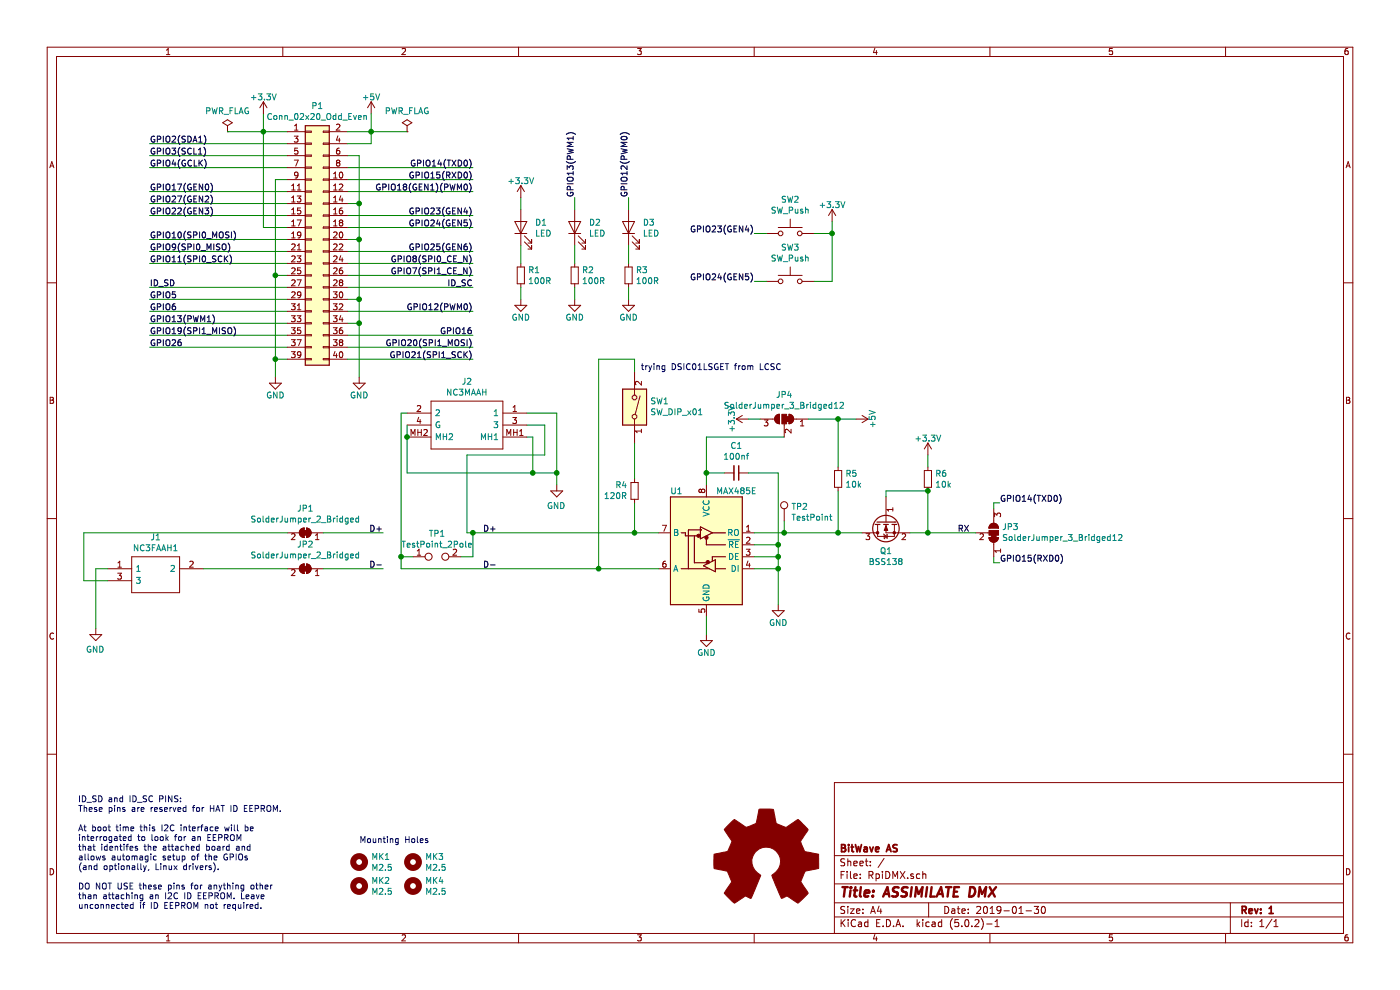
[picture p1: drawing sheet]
EESchema Schematic File Version 4
LIBS:RpiDMX-cache
EELAYER 26 0
EELAYER END
$Descr A4 11693 8268
encoding utf-8
Sheet 1 1
Title "ASSIMILATE DMX"
Date "2019-01-30"
Rev "1"
Comp "BitWave AS"
Comment1 ""
Comment2 ""
Comment3 ""
Comment4 ""
$EndDescr
$Comp
L power:+5V #PWR01
U 1 1
P 3100 950
F 0 "#PWR01" H 3100 800 50  0001 C CNN
F 1 "+5V" H 3100 1090 50  0000 C CNN
F 2 "" H 3100 950 50  0000 C CNN
F 3 "" H 3100 950 50  0000 C CNN
	1    3100 950 
	1    0    0    -1  
$EndComp
Wire Wire Line
	3100 950  3100 1100
Wire Wire Line
	3100 1100 2900 1100
Wire Wire Line
	3100 1200 2900 1200
Connection ~ 3100 1100
$Comp
L power:GND #PWR02
U 1 1
P 3000 3150
F 0 "#PWR02" H 3000 2900 50  0001 C CNN
F 1 "GND" H 3000 3000 50  0000 C CNN
F 2 "" H 3000 3150 50  0000 C CNN
F 3 "" H 3000 3150 50  0000 C CNN
	1    3000 3150
	1    0    0    -1  
$EndComp
Wire Wire Line
	3000 1300 3000 1700
Wire Wire Line
	3000 2700 2900 2700
Wire Wire Line
	3000 2500 2900 2500
Connection ~ 3000 2700
Wire Wire Line
	3000 2000 2900 2000
Connection ~ 3000 2500
Wire Wire Line
	3000 1700 2900 1700
Connection ~ 3000 2000
$Comp
L power:GND #PWR03
U 1 1
P 2300 3150
F 0 "#PWR03" H 2300 2900 50  0001 C CNN
F 1 "GND" H 2300 3000 50  0000 C CNN
F 2 "" H 2300 3150 50  0000 C CNN
F 3 "" H 2300 3150 50  0000 C CNN
	1    2300 3150
	1    0    0    -1  
$EndComp
Wire Wire Line
	2300 3000 2400 3000
Wire Wire Line
	2300 1500 2300 2300
Wire Wire Line
	2300 2300 2400 2300
Connection ~ 2300 3000
Connection ~ 2200 1100
Wire Wire Line
	2200 1900 2400 1900
Wire Wire Line
	2200 1100 2400 1100
Wire Wire Line
	2200 950  2200 1100
$Comp
L power:+3.3V #PWR04
U 1 1
P 2200 950
F 0 "#PWR04" H 2200 800 50  0001 C CNN
F 1 "+3.3V" H 2200 1090 50  0000 C CNN
F 2 "" H 2200 950 50  0000 C CNN
F 3 "" H 2200 950 50  0000 C CNN
	1    2200 950 
	1    0    0    -1  
$EndComp
Wire Wire Line
	2300 1500 2400 1500
Connection ~ 2300 2300
Wire Wire Line
	2400 1200 1250 1200
Wire Wire Line
	1250 1300 2400 1300
Wire Wire Line
	1250 1400 2400 1400
Wire Wire Line
	2400 1600 1250 1600
Wire Wire Line
	1250 1700 2400 1700
Wire Wire Line
	1250 1800 2400 1800
Wire Wire Line
	2400 2000 1250 2000
Wire Wire Line
	1250 2100 2400 2100
Wire Wire Line
	1250 2200 2400 2200
Wire Wire Line
	2400 2400 1250 2400
Wire Wire Line
	1250 2500 2400 2500
Wire Wire Line
	1250 2600 2400 2600
Wire Wire Line
	2400 2700 1250 2700
Wire Wire Line
	1250 2800 2400 2800
Wire Wire Line
	1250 2900 2400 2900
Wire Wire Line
	2900 2800 3950 2800
Wire Wire Line
	2900 2900 3950 2900
Wire Wire Line
	2900 2300 3950 2300
Wire Wire Line
	2900 2400 3950 2400
Wire Wire Line
	2900 2100 3950 2100
Wire Wire Line
	2900 2200 3950 2200
Wire Wire Line
	2900 1800 3950 1800
Wire Wire Line
	2900 1900 3950 1900
Wire Wire Line
	2900 1500 3950 1500
Wire Wire Line
	2900 1600 3950 1600
Wire Wire Line
	2900 1400 3950 1400
Wire Wire Line
	2900 2600 3950 2600
Text Label 1250 1200 0    50   ~ 0
GPIO2(SDA1)
Text Label 1250 1300 0    50   ~ 0
GPIO3(SCL1)
Text Label 1250 1400 0    50   ~ 0
GPIO4(GCLK)
Text Label 1250 1600 0    50   ~ 0
GPIO17(GEN0)
Text Label 1250 1700 0    50   ~ 0
GPIO27(GEN2)
Text Label 1250 1800 0    50   ~ 0
GPIO22(GEN3)
Text Label 1250 2000 0    50   ~ 0
GPIO10(SPI0_MOSI)
Text Label 1250 2100 0    50   ~ 0
GPIO9(SPI0_MISO)
Text Label 1250 2200 0    50   ~ 0
GPIO11(SPI0_SCK)
Text Label 1250 2400 0    50   ~ 0
ID_SD
Text Label 1250 2500 0    50   ~ 0
GPIO5
Text Label 1250 2600 0    50   ~ 0
GPIO6
Text Label 1250 2700 0    50   ~ 0
GPIO13(PWM1)
Text Label 1250 2800 0    50   ~ 0
GPIO19(SPI1_MISO)
Text Label 1250 2900 0    50   ~ 0
GPIO26
Text Label 3950 2900 2    50   ~ 0
GPIO20(SPI1_MOSI)
Text Label 3950 2800 2    50   ~ 0
GPIO16
Text Label 3950 2600 2    50   ~ 0
GPIO12(PWM0)
Text Label 3950 2400 2    50   ~ 0
ID_SC
Text Label 3950 2300 2    50   ~ 0
GPIO7(SPI1_CE_N)
Text Label 3950 2200 2    50   ~ 0
GPIO8(SPI0_CE_N)
Text Label 3950 2100 2    50   ~ 0
GPIO25(GEN6)
Text Label 3950 1900 2    50   ~ 0
GPIO24(GEN5)
Text Label 3950 1800 2    50   ~ 0
GPIO23(GEN4)
Text Label 3950 1600 2    50   ~ 0
GPIO18(GEN1)(PWM0)
Text Label 3950 1500 2    50   ~ 0
GPIO15(RXD0)
Text Label 3950 1400 2    50   ~ 0
GPIO14(TXD0)
Wire Wire Line
	3000 1300 2900 1300
Connection ~ 3000 1700
Text Notes 650  7600 0    50   ~ 0
ID_SD and ID_SC PINS:\nThese pins are reserved for HAT ID EEPROM.\n\nAt boot time this I2C interface will be\ninterrogated to look for an EEPROM\nthat identifes the attached board and\nallows automagic setup of the GPIOs\n(and optionally, Linux drivers).\n\nDO NOT USE these pins for anything other\nthan attaching an I2C ID EEPROM. Leave\nunconnected if ID EEPROM not required.
$Comp
L RpiDMX-rescue:Mounting_Hole-Mechanical MK1
U 1 1
P 3000 7200
F 0 "MK1" H 3100 7246 50  0000 L CNN
F 1 "M2.5" H 3100 7155 50  0000 L CNN
F 2 "MountingHole:MountingHole_2.7mm_M2.5" H 3000 7200 60  0001 C CNN
F 3 "" H 3000 7200 60  0001 C CNN
	1    3000 7200
	1    0    0    -1  
$EndComp
$Comp
L RpiDMX-rescue:Mounting_Hole-Mechanical MK3
U 1 1
P 3450 7200
F 0 "MK3" H 3550 7246 50  0000 L CNN
F 1 "M2.5" H 3550 7155 50  0000 L CNN
F 2 "MountingHole:MountingHole_2.7mm_M2.5" H 3450 7200 60  0001 C CNN
F 3 "" H 3450 7200 60  0001 C CNN
	1    3450 7200
	1    0    0    -1  
$EndComp
$Comp
L RpiDMX-rescue:Mounting_Hole-Mechanical MK2
U 1 1
P 3000 7400
F 0 "MK2" H 3100 7446 50  0000 L CNN
F 1 "M2.5" H 3100 7355 50  0000 L CNN
F 2 "MountingHole:MountingHole_2.7mm_M2.5" H 3000 7400 60  0001 C CNN
F 3 "" H 3000 7400 60  0001 C CNN
	1    3000 7400
	1    0    0    -1  
$EndComp
$Comp
L RpiDMX-rescue:Mounting_Hole-Mechanical MK4
U 1 1
P 3450 7400
F 0 "MK4" H 3550 7446 50  0000 L CNN
F 1 "M2.5" H 3550 7355 50  0000 L CNN
F 2 "MountingHole:MountingHole_2.7mm_M2.5" H 3450 7400 60  0001 C CNN
F 3 "" H 3450 7400 60  0001 C CNN
	1    3450 7400
	1    0    0    -1  
$EndComp
Text Notes 3000 7050 0    50   ~ 0
Mounting Holes
$Comp
L Connector_Generic:Conn_02x20_Odd_Even P1
U 1 1
P 2600 2000
F 0 "P1" H 2650 3117 50  0000 C CNN
F 1 "Conn_02x20_Odd_Even" H 2650 3026 50  0000 C CNN
F 2 "Connector_PinSocket_2.54mm:PinSocket_2x20_P2.54mm_Vertical" H -2250 1050 50  0001 C CNN
F 3 "" H -2250 1050 50  0001 C CNN
	1    2600 2000
	1    0    0    -1  
$EndComp
Wire Wire Line
	2900 3000 3950 3000
Text Label 3950 3000 2    50   ~ 0
GPIO21(SPI1_SCK)
Wire Wire Line
	3100 1100 3100 1200
Wire Wire Line
	3000 2700 3000 3150
Wire Wire Line
	3000 2500 3000 2700
Wire Wire Line
	3000 2000 3000 2500
Wire Wire Line
	2300 3000 2300 3150
Wire Wire Line
	2200 1100 2200 1900
Wire Wire Line
	2300 2300 2300 3000
Wire Wire Line
	3000 1700 3000 2000
$Comp
L Interface_UART:MAX485E U1
U 1 1
P 5900 4550
F 0 "U1" H 6150 5000 50  0000 C CNN
F 1 "MAX485E" H 5650 5000 50  0000 C CNN
F 2 "Package_SO:SOIC-8_3.9x4.9mm_P1.27mm" H 5900 3850 50  0001 C CNN
F 3 "https://datasheets.maximintegrated.com/en/ds/MAX1487E-MAX491E.pdf" H 5900 4600 50  0001 C CNN
	1    5900 4550
	-1   0    0    -1  
$EndComp
Text Label 3200 4450 2    50   ~ 0
D+
Text Label 3200 4750 2    50   ~ 0
D-
$Comp
L power:GND #PWR05
U 1 1
P 800 5250
F 0 "#PWR05" H 800 5000 50  0001 C CNN
F 1 "GND" H 805 5077 50  0000 C CNN
F 2 "" H 800 5250 50  0001 C CNN
F 3 "" H 800 5250 50  0001 C CNN
	1    800  5250
	-1   0    0    -1  
$EndComp
$Comp
L power:GND #PWR08
U 1 1
P 4650 4050
F 0 "#PWR08" H 4650 3800 50  0001 C CNN
F 1 "GND" H 4655 3877 50  0000 C CNN
F 2 "" H 4650 4050 50  0001 C CNN
F 3 "" H 4650 4050 50  0001 C CNN
	1    4650 4050
	-1   0    0    -1  
$EndComp
Text Label 4150 4450 2    50   ~ 0
D+
Text Label 4150 4750 2    50   ~ 0
D-
$Comp
L Device:R_Small R4
U 1 1
P 5300 4100
F 0 "R4" H 5241 4054 50  0000 R CNN
F 1 "120R" H 5241 4145 50  0000 R CNN
F 2 "Resistor_SMD:R_0805_2012Metric_Pad1.15x1.40mm_HandSolder" H 5300 4100 50  0001 C CNN
F 3 "~" H 5300 4100 50  0001 C CNN
	1    5300 4100
	1    0    0    1   
$EndComp
$Comp
L Switch:SW_DIP_x01 SW1
U 1 1
P 5300 3400
F 0 "SW1" V 5346 3530 50  0000 L CNN
F 1 "SW_DIP_x01" V 5255 3530 50  0000 L CNN
F 2 "Button_Switch_SMD:SW_DIP_SPSTx01_Slide_Omron_A6S-110x_W8.9mm_P2.54mm" H 5300 3400 50  0001 C CNN
F 3 "" H 5300 3400 50  0001 C CNN
	1    5300 3400
	0    1    -1   0   
$EndComp
$Comp
L power:GND #PWR012
U 1 1
P 5900 5300
F 0 "#PWR012" H 5900 5050 50  0001 C CNN
F 1 "GND" H 5900 5150 50  0000 C CNN
F 2 "" H 5900 5300 50  0000 C CNN
F 3 "" H 5900 5300 50  0000 C CNN
	1    5900 5300
	-1   0    0    -1  
$EndComp
Wire Wire Line
	5900 5300 5900 5150
Wire Wire Line
	5900 4050 5900 3950
Text Label 8100 4450 2    50   ~ 0
RX
$Comp
L power:GND #PWR013
U 1 1
P 6500 5050
F 0 "#PWR013" H 6500 4800 50  0001 C CNN
F 1 "GND" H 6500 4900 50  0000 C CNN
F 2 "" H 6500 5050 50  0000 C CNN
F 3 "" H 6500 5050 50  0000 C CNN
	1    6500 5050
	-1   0    0    -1  
$EndComp
Wire Wire Line
	6500 5050 6500 4750
Wire Wire Line
	6500 4550 6300 4550
Wire Wire Line
	6300 4650 6500 4650
Connection ~ 6500 4650
Wire Wire Line
	6500 4650 6500 4550
Wire Wire Line
	6300 4750 6500 4750
Connection ~ 6500 4750
Wire Wire Line
	6500 4750 6500 4650
$Comp
L Jumper:SolderJumper_2_Bridged JP1
U 1 1
P 2550 4450
F 0 "JP1" H 2550 4655 50  0000 C CNN
F 1 "SolderJumper_2_Bridged" H 2550 4564 50  0000 C CNN
F 2 "Jumper:SolderJumper-2_P1.3mm_Bridged_RoundedPad1.0x1.5mm" H 2550 4450 50  0001 C CNN
F 3 "~" H 2550 4450 50  0001 C CNN
	1    2550 4450
	-1   0    0    -1  
$EndComp
$Comp
L Jumper:SolderJumper_2_Bridged JP2
U 1 1
P 2550 4750
F 0 "JP2" H 2550 4955 50  0000 C CNN
F 1 "SolderJumper_2_Bridged" H 2550 4864 50  0000 C CNN
F 2 "Jumper:SolderJumper-2_P1.3mm_Bridged_RoundedPad1.0x1.5mm" H 2550 4750 50  0001 C CNN
F 3 "~" H 2550 4750 50  0001 C CNN
	1    2550 4750
	-1   0    0    -1  
$EndComp
Wire Wire Line
	2700 4450 3200 4450
Wire Wire Line
	2700 4750 3200 4750
Text Label 8350 4200 0    50   ~ 0
GPIO14(TXD0)
Text Label 8350 4700 0    50   ~ 0
GPIO15(RXD0)
$Comp
L Jumper:SolderJumper_3_Bridged12 JP3
U 1 1
P 8300 4450
F 0 "JP3" V 8346 4518 50  0000 L CNN
F 1 "SolderJumper_3_Bridged12" V 8255 4518 50  0000 L CNN
F 2 "Jumper:SolderJumper-3_P1.3mm_Bridged12_RoundedPad1.0x1.5mm_NumberLabels" H 8300 4450 50  0001 C CNN
F 3 "~" H 8300 4450 50  0001 C CNN
	1    8300 4450
	0    1    -1   0   
$EndComp
Wire Wire Line
	8350 4700 8300 4700
Wire Wire Line
	8300 4700 8300 4650
Wire Wire Line
	8350 4200 8300 4200
Wire Wire Line
	8300 4200 8300 4250
Wire Wire Line
	5300 4200 5300 4450
Connection ~ 5300 4450
Wire Wire Line
	5300 4450 5500 4450
Wire Wire Line
	5300 3700 5300 4000
Wire Wire Line
	5300 3100 5300 3000
Wire Wire Line
	5300 3000 5000 3000
Wire Wire Line
	5000 3000 5000 4750
Connection ~ 5000 4750
Wire Wire Line
	5000 4750 5500 4750
Wire Wire Line
	3900 4450 3950 4450
$Comp
L Device:LED D1
U 1 1
P 4350 1900
F 0 "D1" V 4388 1783 50  0000 R CNN
F 1 "LED" V 4297 1783 50  0000 R CNN
F 2 "LED_SMD:LED_0805_2012Metric_Pad1.15x1.40mm_HandSolder" H 4350 1900 50  0001 C CNN
F 3 "~" H 4350 1900 50  0001 C CNN
	1    4350 1900
	0    -1   -1   0   
$EndComp
$Comp
L Device:R_Small R1
U 1 1
P 4350 2300
F 0 "R1" H 4409 2346 50  0000 L CNN
F 1 "100R" H 4409 2255 50  0000 L CNN
F 2 "Resistor_SMD:R_0805_2012Metric_Pad1.15x1.40mm_HandSolder" H 4350 2300 50  0001 C CNN
F 3 "~" H 4350 2300 50  0001 C CNN
	1    4350 2300
	1    0    0    -1  
$EndComp
$Comp
L power:GND #PWR07
U 1 1
P 4350 2500
F 0 "#PWR07" H 4350 2250 50  0001 C CNN
F 1 "GND" H 4350 2350 50  0000 C CNN
F 2 "" H 4350 2500 50  0000 C CNN
F 3 "" H 4350 2500 50  0000 C CNN
	1    4350 2500
	1    0    0    -1  
$EndComp
Wire Wire Line
	4350 2500 4350 2400
Wire Wire Line
	4350 2200 4350 2050
Wire Wire Line
	4350 1750 4350 1650
$Comp
L Device:LED D2
U 1 1
P 4800 1900
F 0 "D2" V 4838 1783 50  0000 R CNN
F 1 "LED" V 4747 1783 50  0000 R CNN
F 2 "LED_SMD:LED_0805_2012Metric_Pad1.15x1.40mm_HandSolder" H 4800 1900 50  0001 C CNN
F 3 "~" H 4800 1900 50  0001 C CNN
	1    4800 1900
	0    -1   -1   0   
$EndComp
$Comp
L Device:R_Small R2
U 1 1
P 4800 2300
F 0 "R2" H 4859 2346 50  0000 L CNN
F 1 "100R" H 4859 2255 50  0000 L CNN
F 2 "Resistor_SMD:R_0805_2012Metric_Pad1.15x1.40mm_HandSolder" H 4800 2300 50  0001 C CNN
F 3 "~" H 4800 2300 50  0001 C CNN
	1    4800 2300
	1    0    0    -1  
$EndComp
$Comp
L power:GND #PWR09
U 1 1
P 4800 2500
F 0 "#PWR09" H 4800 2250 50  0001 C CNN
F 1 "GND" H 4800 2350 50  0000 C CNN
F 2 "" H 4800 2500 50  0000 C CNN
F 3 "" H 4800 2500 50  0000 C CNN
	1    4800 2500
	1    0    0    -1  
$EndComp
Wire Wire Line
	4800 2500 4800 2400
Wire Wire Line
	4800 2200 4800 2050
Wire Wire Line
	4800 1750 4800 1650
$Comp
L Device:LED D3
U 1 1
P 5250 1900
F 0 "D3" V 5288 1783 50  0000 R CNN
F 1 "LED" V 5197 1783 50  0000 R CNN
F 2 "LED_SMD:LED_0805_2012Metric_Pad1.15x1.40mm_HandSolder" H 5250 1900 50  0001 C CNN
F 3 "~" H 5250 1900 50  0001 C CNN
	1    5250 1900
	0    -1   -1   0   
$EndComp
$Comp
L Device:R_Small R3
U 1 1
P 5250 2300
F 0 "R3" H 5309 2346 50  0000 L CNN
F 1 "100R" H 5309 2255 50  0000 L CNN
F 2 "Resistor_SMD:R_0805_2012Metric_Pad1.15x1.40mm_HandSolder" H 5250 2300 50  0001 C CNN
F 3 "~" H 5250 2300 50  0001 C CNN
	1    5250 2300
	1    0    0    -1  
$EndComp
$Comp
L power:GND #PWR010
U 1 1
P 5250 2500
F 0 "#PWR010" H 5250 2250 50  0001 C CNN
F 1 "GND" H 5250 2350 50  0000 C CNN
F 2 "" H 5250 2500 50  0000 C CNN
F 3 "" H 5250 2500 50  0000 C CNN
	1    5250 2500
	1    0    0    -1  
$EndComp
Wire Wire Line
	5250 2500 5250 2400
Wire Wire Line
	5250 2200 5250 2050
Wire Wire Line
	5250 1750 5250 1650
$Comp
L power:+3.3V #PWR06
U 1 1
P 4350 1650
F 0 "#PWR06" H 4350 1500 50  0001 C CNN
F 1 "+3.3V" H 4350 1790 50  0000 C CNN
F 2 "" H 4350 1650 50  0000 C CNN
F 3 "" H 4350 1650 50  0000 C CNN
	1    4350 1650
	1    0    0    -1  
$EndComp
Text Label 4800 1650 1    50   ~ 0
GPIO13(PWM1)
Text Label 5250 1650 1    50   ~ 0
GPIO12(PWM0)
$Comp
L Switch:SW_Push SW2
U 1 1
P 6600 1950
F 0 "SW2" H 6600 2235 50  0000 C CNN
F 1 "SW_Push" H 6600 2144 50  0000 C CNN
F 2 "Button_Switch_SMD:SW_SPST_B3U-1000P" H 6600 2150 50  0001 C CNN
F 3 "" H 6600 2150 50  0001 C CNN
	1    6600 1950
	1    0    0    -1  
$EndComp
$Comp
L Switch:SW_Push SW3
U 1 1
P 6600 2350
F 0 "SW3" H 6600 2635 50  0000 C CNN
F 1 "SW_Push" H 6600 2544 50  0000 C CNN
F 2 "Button_Switch_SMD:SW_SPST_B3U-1000P" H 6600 2550 50  0001 C CNN
F 3 "" H 6600 2550 50  0001 C CNN
	1    6600 2350
	1    0    0    -1  
$EndComp
$Comp
L power:+3.3V #PWR014
U 1 1
P 6950 1850
F 0 "#PWR014" H 6950 1700 50  0001 C CNN
F 1 "+3.3V" H 6950 1990 50  0000 C CNN
F 2 "" H 6950 1850 50  0000 C CNN
F 3 "" H 6950 1850 50  0000 C CNN
	1    6950 1850
	1    0    0    -1  
$EndComp
Wire Wire Line
	6800 1950 6950 1950
Wire Wire Line
	6950 1950 6950 1850
Connection ~ 6950 1950
Text Label 6300 1950 2    50   ~ 0
GPIO23(GEN4)
Text Label 6300 2350 2    50   ~ 0
GPIO24(GEN5)
Wire Wire Line
	6800 2350 6950 2350
Wire Wire Line
	6950 2350 6950 1950
Wire Wire Line
	6300 2350 6400 2350
Wire Wire Line
	6400 1950 6300 1950
$Comp
L SamacSys_Parts:NC3MAAH J2
U 1 1
P 4400 3450
F 0 "J2" H 4900 3715 50  0000 C CNN
F 1 "NC3MAAH" H 4900 3624 50  0000 C CNN
F 2 "SamacSys_Parts:NC3MAAH" H 5250 3550 50  0001 L CNN
F 3 "https://www.neutrik.com/en/product/nc3maah" H 5250 3450 50  0001 L CNN
F 4 "NEUTRIK - NC3MAAH - PLUG, XLR, PCB, HORIZONTAL, 3POLE" H 5250 3350 50  0001 L CNN "Description"
F 5 "25.3" H 5250 3250 50  0001 L CNN "Height"
F 6 "568-NC3MAAH" H 5250 3150 50  0001 L CNN "Mouser Part Number"
F 7 "Neutrik" H 5250 3050 50  0001 L CNN "Manufacturer_Name"
F 8 "NC3MAAH" H 5250 2950 50  0001 L CNN "Manufacturer_Part_Number"
	1    4400 3450
	-1   0    0    -1  
$EndComp
Wire Wire Line
	3900 3800 4550 3800
Wire Wire Line
	4550 3800 4550 3550
Wire Wire Line
	4550 3550 4400 3550
Wire Wire Line
	3900 3800 3900 4450
Wire Wire Line
	3400 3450 3350 3450
Wire Wire Line
	3350 3450 3350 4650
Wire Wire Line
	3350 4750 5000 4750
Wire Wire Line
	4650 3450 4400 3450
Wire Wire Line
	4650 3450 4650 3950
Wire Wire Line
	4400 3650 4450 3650
Wire Wire Line
	4450 3650 4450 3950
Wire Wire Line
	4450 3950 4650 3950
Connection ~ 4650 3950
Wire Wire Line
	4650 3950 4650 4050
Wire Wire Line
	3400 3950 4450 3950
Connection ~ 4450 3950
$Comp
L SamacSys_Parts:NC3FAAH1 J1
U 1 1
P 900 4750
F 0 "J1" H 1300 5015 50  0000 C CNN
F 1 "NC3FAAH1" H 1300 4924 50  0000 C CNN
F 2 "SamacSys_Parts:NC3FAAH1" H 1550 4850 50  0001 L CNN
F 3 "http://www.neutrik.com/zoolu-website/media/download/1389/Drawing+NC3FAAH1.pdf" H 1550 4750 50  0001 L CNN
F 4 "XLR Connectors 3P FEMALE HORIZ PIN 1 & GRD TOGETHER" H 1550 4650 50  0001 L CNN "Description"
F 5 "" H 1550 4550 50  0001 L CNN "Height"
F 6 "568-NC3FAAH-1" H 1550 4450 50  0001 L CNN "Mouser Part Number"
F 7 "Neutrik" H 1550 4350 50  0001 L CNN "Manufacturer_Name"
F 8 "NC3FAAH1" H 1550 4250 50  0001 L CNN "Manufacturer_Part_Number"
	1    900  4750
	1    0    0    -1  
$EndComp
Wire Wire Line
	900  4750 800  4750
Wire Wire Line
	800  4750 800  5250
Wire Wire Line
	1700 4750 2400 4750
Wire Wire Line
	700  4450 700  4850
Wire Wire Line
	700  4850 900  4850
Wire Wire Line
	700  4450 2400 4450
$Comp
L power:PWR_FLAG #FLG0101
U 1 1
P 3400 1100
F 0 "#FLG0101" H 3400 1175 50  0001 C CNN
F 1 "PWR_FLAG" H 3400 1274 50  0000 C CNN
F 2 "" H 3400 1100 50  0001 C CNN
F 3 "~" H 3400 1100 50  0001 C CNN
	1    3400 1100
	1    0    0    -1  
$EndComp
$Comp
L power:PWR_FLAG #FLG0102
U 1 1
P 1900 1100
F 0 "#FLG0102" H 1900 1175 50  0001 C CNN
F 1 "PWR_FLAG" H 1900 1274 50  0000 C CNN
F 2 "" H 1900 1100 50  0001 C CNN
F 3 "~" H 1900 1100 50  0001 C CNN
	1    1900 1100
	1    0    0    -1  
$EndComp
Wire Wire Line
	1900 1100 2200 1100
Wire Wire Line
	3100 1100 3400 1100
$Comp
L Device:C_Small C1
U 1 1
P 6150 3950
F 0 "C1" V 5921 3950 50  0000 C CNN
F 1 "100nf" V 6012 3950 50  0000 C CNN
F 2 "Capacitor_SMD:C_0805_2012Metric_Pad1.15x1.40mm_HandSolder" H 6150 3950 50  0001 C CNN
F 3 "~" H 6150 3950 50  0001 C CNN
	1    6150 3950
	0    1    1    0   
$EndComp
Wire Wire Line
	6050 3950 5900 3950
Connection ~ 5900 3950
Wire Wire Line
	6250 3950 6500 3950
Wire Wire Line
	6500 3950 6500 4550
Connection ~ 6500 4550
$Comp
L Jumper:SolderJumper_3_Bridged12 JP4
U 1 1
P 6550 3500
F 0 "JP4" H 6550 3705 50  0000 C CNN
F 1 "SolderJumper_3_Bridged12" H 6550 3614 50  0000 C CNN
F 2 "Jumper:SolderJumper-3_P1.3mm_Bridged12_RoundedPad1.0x1.5mm_NumberLabels" H 6550 3500 50  0001 C CNN
F 3 "~" H 6550 3500 50  0001 C CNN
	1    6550 3500
	-1   0    0    -1  
$EndComp
$Comp
L power:+3.3V #PWR015
U 1 1
P 6250 3500
F 0 "#PWR015" H 6250 3350 50  0001 C CNN
F 1 "+3.3V" H 6250 3640 50  0000 C CNN
F 2 "" H 6250 3500 50  0000 C CNN
F 3 "" H 6250 3500 50  0000 C CNN
	1    6250 3500
	0    -1   -1   0   
$EndComp
Wire Wire Line
	5900 3650 6550 3650
Wire Wire Line
	5900 3650 5900 3950
Wire Wire Line
	6350 3500 6250 3500
$Comp
L Connector:TestPoint_2Pole TP1
U 1 1
P 3650 4650
F 0 "TP1" H 3650 4845 50  0000 C CNN
F 1 "TestPoint_2Pole" H 3650 4754 50  0000 C CNN
F 2 "TestPoint:TestPoint_2Pads_Pitch2.54mm_Drill0.8mm" H 3650 4650 50  0001 C CNN
F 3 "~" H 3650 4650 50  0001 C CNN
	1    3650 4650
	1    0    0    -1  
$EndComp
Wire Wire Line
	3850 4650 3950 4650
Wire Wire Line
	3950 4650 3950 4450
Connection ~ 3950 4450
Wire Wire Line
	3950 4450 5300 4450
Wire Wire Line
	3450 4650 3350 4650
Connection ~ 3350 4650
Wire Wire Line
	3350 4650 3350 4750
$Comp
L Connector:TestPoint TP2
U 1 1
P 6550 4350
F 0 "TP2" H 6608 4470 50  0000 L CNN
F 1 "TestPoint" H 6608 4379 50  0000 L CNN
F 2 "TestPoint:TestPoint_THTPad_D1.5mm_Drill0.7mm" H 6750 4350 50  0001 C CNN
F 3 "~" H 6750 4350 50  0001 C CNN
	1    6550 4350
	1    0    0    -1  
$EndComp
Wire Wire Line
	6550 4350 6550 4450
Wire Wire Line
	6550 4450 6300 4450
$Comp
L Graphic:Logo_Open_Hardware_Large #LOGO1
U 1 1
P 6400 7200
F 0 "#LOGO1" H 6400 7700 50  0001 C CNN
F 1 "Logo_Open_Hardware_Large" H 6400 6800 50  0001 C CNN
F 2 "" H 6400 7200 50  0001 C CNN
F 3 "~" H 6400 7200 50  0001 C CNN
	1    6400 7200
	1    0    0    -1  
$EndComp
$Comp
L Transistor_FET:BSS138 Q1
U 1 1
P 7400 4350
F 0 "Q1" V 7650 4350 50  0000 C CNN
F 1 "BSS138" V 7741 4350 50  0000 C CNN
F 2 "Package_TO_SOT_SMD:SOT-23" H 7600 4275 50  0001 L CIN
F 3 "https://www.fairchildsemi.com/datasheets/BS/BSS138.pdf" H 7400 4350 50  0001 L CNN
	1    7400 4350
	0    -1   1    0   
$EndComp
$Comp
L power:+5V #PWR011
U 1 1
P 7150 3500
F 0 "#PWR011" H 7150 3350 50  0001 C CNN
F 1 "+5V" H 7150 3640 50  0000 C CNN
F 2 "" H 7150 3500 50  0000 C CNN
F 3 "" H 7150 3500 50  0000 C CNN
	1    7150 3500
	0    1    -1   0   
$EndComp
Wire Wire Line
	6550 4450 7000 4450
Connection ~ 6550 4450
$Comp
L Device:R_Small R5
U 1 1
P 7000 4000
F 0 "R5" H 7059 4046 50  0000 L CNN
F 1 "10k" H 7059 3955 50  0000 L CNN
F 2 "Resistor_SMD:R_0805_2012Metric_Pad1.15x1.40mm_HandSolder" H 7000 4000 50  0001 C CNN
F 3 "~" H 7000 4000 50  0001 C CNN
	1    7000 4000
	1    0    0    -1  
$EndComp
Wire Wire Line
	7000 4100 7000 4450
Connection ~ 7000 4450
Wire Wire Line
	7000 4450 7200 4450
Wire Wire Line
	6750 3500 7000 3500
Wire Wire Line
	7000 3900 7000 3500
Connection ~ 7000 3500
Wire Wire Line
	7000 3500 7150 3500
Wire Wire Line
	7600 4450 7750 4450
$Comp
L power:+3.3V #PWR016
U 1 1
P 7750 3800
F 0 "#PWR016" H 7750 3650 50  0001 C CNN
F 1 "+3.3V" H 7750 3940 50  0000 C CNN
F 2 "" H 7750 3800 50  0000 C CNN
F 3 "" H 7750 3800 50  0000 C CNN
	1    7750 3800
	1    0    0    -1  
$EndComp
Wire Wire Line
	7400 4150 7400 4100
$Comp
L Device:R_Small R6
U 1 1
P 7750 4000
F 0 "R6" H 7809 4046 50  0000 L CNN
F 1 "10k" H 7809 3955 50  0000 L CNN
F 2 "Resistor_SMD:R_0805_2012Metric_Pad1.15x1.40mm_HandSolder" H 7750 4000 50  0001 C CNN
F 3 "~" H 7750 4000 50  0001 C CNN
	1    7750 4000
	1    0    0    -1  
$EndComp
Wire Wire Line
	7400 4100 7750 4100
Wire Wire Line
	7750 3900 7750 3800
Wire Wire Line
	7750 4100 7750 4450
Connection ~ 7750 4100
Connection ~ 7750 4450
Wire Wire Line
	7750 4450 8150 4450
Text Notes 5350 3100 0    50   ~ 0
trying DSIC01LSGET from LCSC
Connection ~ 3400 3650
Wire Wire Line
	3400 3650 3400 3950
Wire Wire Line
	3400 3550 3400 3650
$EndSCHEMATC
